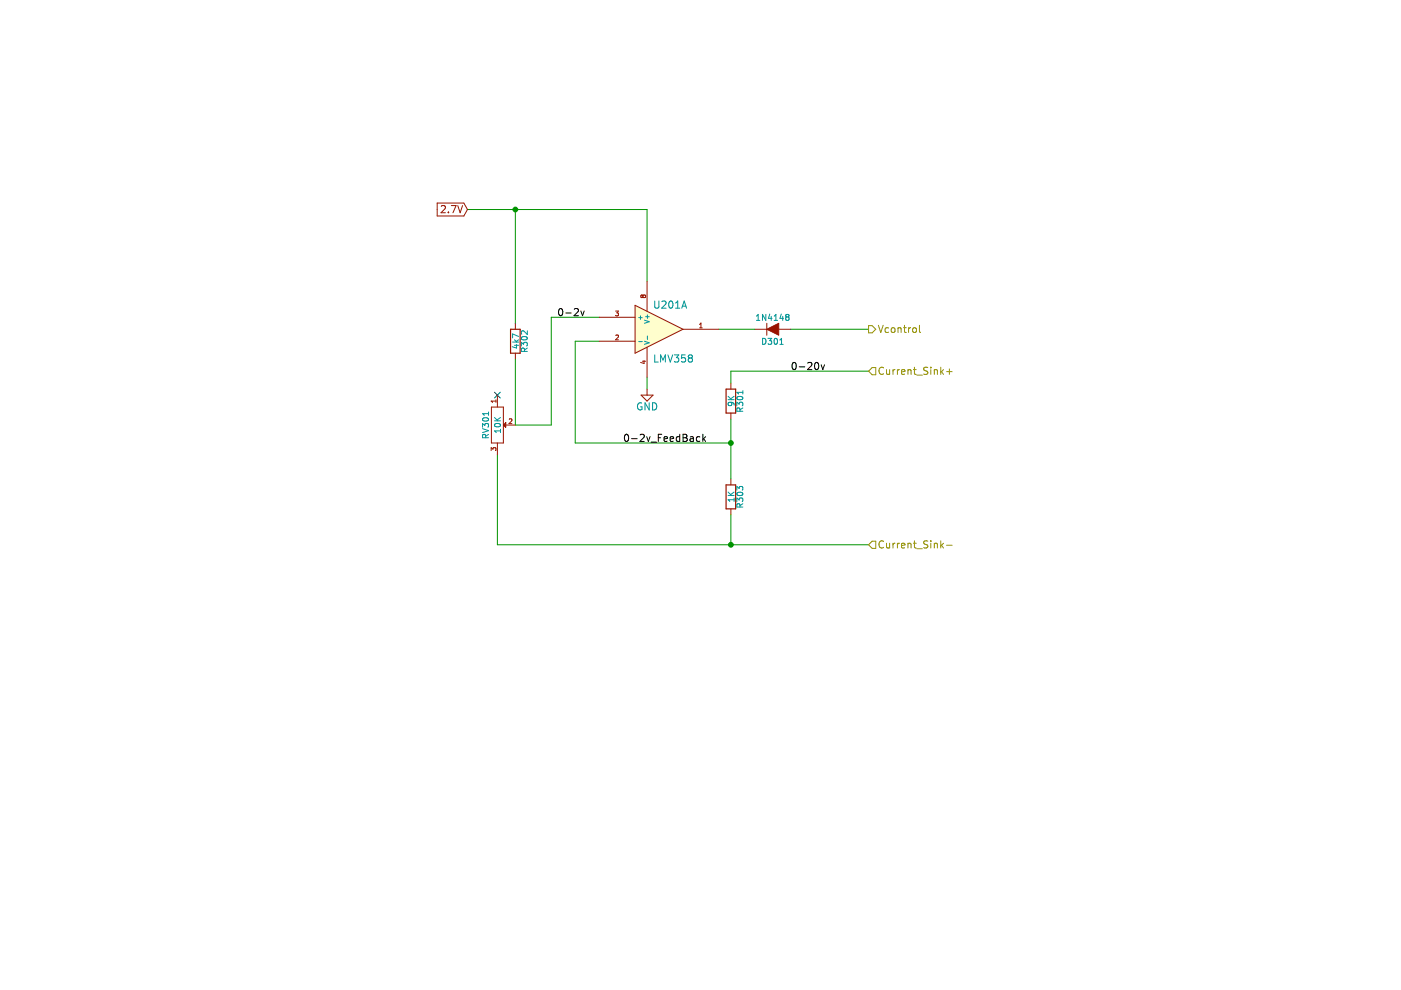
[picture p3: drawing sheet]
EESchema Schematic File Version 2
LIBS:power
LIBS:device
LIBS:transistors
LIBS:conn
LIBS:linear
LIBS:regul
LIBS:74xx
LIBS:cmos4000
LIBS:adc-dac
LIBS:memory
LIBS:xilinx
LIBS:special
LIBS:microcontrollers
LIBS:dsp
LIBS:microchip
LIBS:analog_switches
LIBS:motorola
LIBS:texas
LIBS:intel
LIBS:audio
LIBS:interface
LIBS:digital-audio
LIBS:philips
LIBS:display
LIBS:cypress
LIBS:siliconi
LIBS:opto
LIBS:atmel
LIBS:contrib
LIBS:valves
LIBS:CustomComponents
LIBS:CurrentSinkOrSwim-cache
EELAYER 25 0
EELAYER END
$Descr A4 11693 8268
encoding utf-8
Sheet 3 4
Title "Current Sink or Swim"
Date ""
Rev "1.0"
Comp ""
Comment1 ""
Comment2 ""
Comment3 ""
Comment4 ""
$EndDescr
$Comp
L D D301
U 1 1
P 6450 2750
F 0 "D301" H 6450 2850 50  0000 C CNN
F 1 "1N4148" H 6450 2650 50  0000 C CNN
F 2 "SMD_Packages:SOD-523" H 6450 2750 60  0001 C CNN
F 3 "http://www.conrad.de/ce/de/product/1262771/Diode-Fairchild-Semiconductor-1N4148WT-Gehaeuseart-SOD-523-F?ref=searchDetail" H 6450 2750 60  0001 C CNN
F 4 "1N4148WT" H 6450 2750 60  0001 C CNN "MPN"
	1    6450 2750
	-1   0    0    1   
$EndComp
$Comp
L R R302
U 1 1
P 4300 2850
F 0 "R302" V 4380 2850 50  0000 C CNN
F 1 "4k7" V 4307 2851 50  0000 C CNN
F 2 "SMD_Packages:SMD-0805" V 4230 2850 30  0001 C CNN
F 3 "" H 4300 2850 30  0000 C CNN
	1    4300 2850
	1    0    0    -1  
$EndComp
Wire Wire Line
	4300 3550 4600 3550
Wire Wire Line
	4300 3000 4300 3550
Wire Wire Line
	5000 2850 4800 2850
Wire Wire Line
	4800 2850 4800 3700
$Comp
L POT RV301
U 1 1
P 4150 3550
F 0 "RV301" H 4150 3450 50  0000 C CNN
F 1 "10K" H 4150 3550 50  0000 C CNN
F 2 "CSOS Local:P090L-02F25BR10K" H 4150 3550 60  0001 C CNN
F 3 "" H 4150 3550 60  0000 C CNN
F 4 "P090L-02F25BR10K" H 4150 3550 60  0001 C CNN "MPN"
	1    4150 3550
	0    1    1    0   
$EndComp
Wire Wire Line
	4300 1750 4300 2700
Wire Wire Line
	5400 1750 5400 2350
Wire Wire Line
	3900 1750 5400 1750
Connection ~ 4300 1750
Wire Wire Line
	5000 2650 4600 2650
Wire Wire Line
	4600 2650 4600 3550
Wire Wire Line
	6000 2750 6300 2750
Wire Wire Line
	6600 2750 7250 2750
$Comp
L R R301
U 1 1
P 6100 3350
F 0 "R301" V 6180 3350 50  0000 C CNN
F 1 "9K" V 6107 3351 50  0000 C CNN
F 2 "SMD_Packages:SMD-0805" V 6030 3350 30  0001 C CNN
F 3 "" H 6100 3350 30  0000 C CNN
	1    6100 3350
	1    0    0    -1  
$EndComp
$Comp
L R R303
U 1 1
P 6100 4150
F 0 "R303" V 6180 4150 50  0000 C CNN
F 1 "1K" V 6107 4151 50  0000 C CNN
F 2 "SMD_Packages:SMD-0805" V 6030 4150 30  0001 C CNN
F 3 "" H 6100 4150 30  0000 C CNN
	1    6100 4150
	1    0    0    -1  
$EndComp
Wire Wire Line
	6100 4300 6100 4550
Wire Wire Line
	4150 4550 7250 4550
Text HLabel 7250 2750 2    60   Output ~ 0
Vcontrol
Wire Wire Line
	4800 3700 6100 3700
Wire Wire Line
	6100 3500 6100 4000
Connection ~ 6100 3700
Wire Wire Line
	6100 3100 7250 3100
Text HLabel 7250 3100 2    60   Input ~ 0
Current_Sink+
Connection ~ 6100 4550
Text HLabel 7250 4550 2    60   Input ~ 0
Current_Sink-
Text GLabel 3900 1750 0    60   Input ~ 0
2.7V
Wire Wire Line
	4150 4550 4150 3800
Text Label 4650 2650 0    60   ~ 0
0-2v
Text Label 5200 3700 0    60   ~ 0
0-2v_FeedBack
Text Label 6600 3100 0    60   ~ 0
0-20v
NoConn ~ 4150 3300
Wire Wire Line
	5400 3150 5400 3250
$Comp
L GND #PWR05
U 1 1
P 5400 3250
F 0 "#PWR05" H 5400 3000 60  0001 C CNN
F 1 "GND" H 5400 3100 60  0000 C CNN
F 2 "" H 5400 3250 60  0000 C CNN
F 3 "" H 5400 3250 60  0000 C CNN
	1    5400 3250
	1    0    0    -1  
$EndComp
$Comp
L LMV358 U201
U 1 1
P 5500 2750
F 0 "U201" H 5450 2950 60  0000 L CNN
F 1 "LMV358" H 5450 2500 60  0000 L CNN
F 2 "" H 5500 2750 60  0000 C CNN
F 3 "" H 5500 2750 60  0000 C CNN
F 4 "LMV358IDT" H 5500 2750 60  0001 C CNN "MPN"
	1    5500 2750
	1    0    0    -1  
$EndComp
Wire Wire Line
	6100 3100 6100 3200
$EndSCHEMATC
